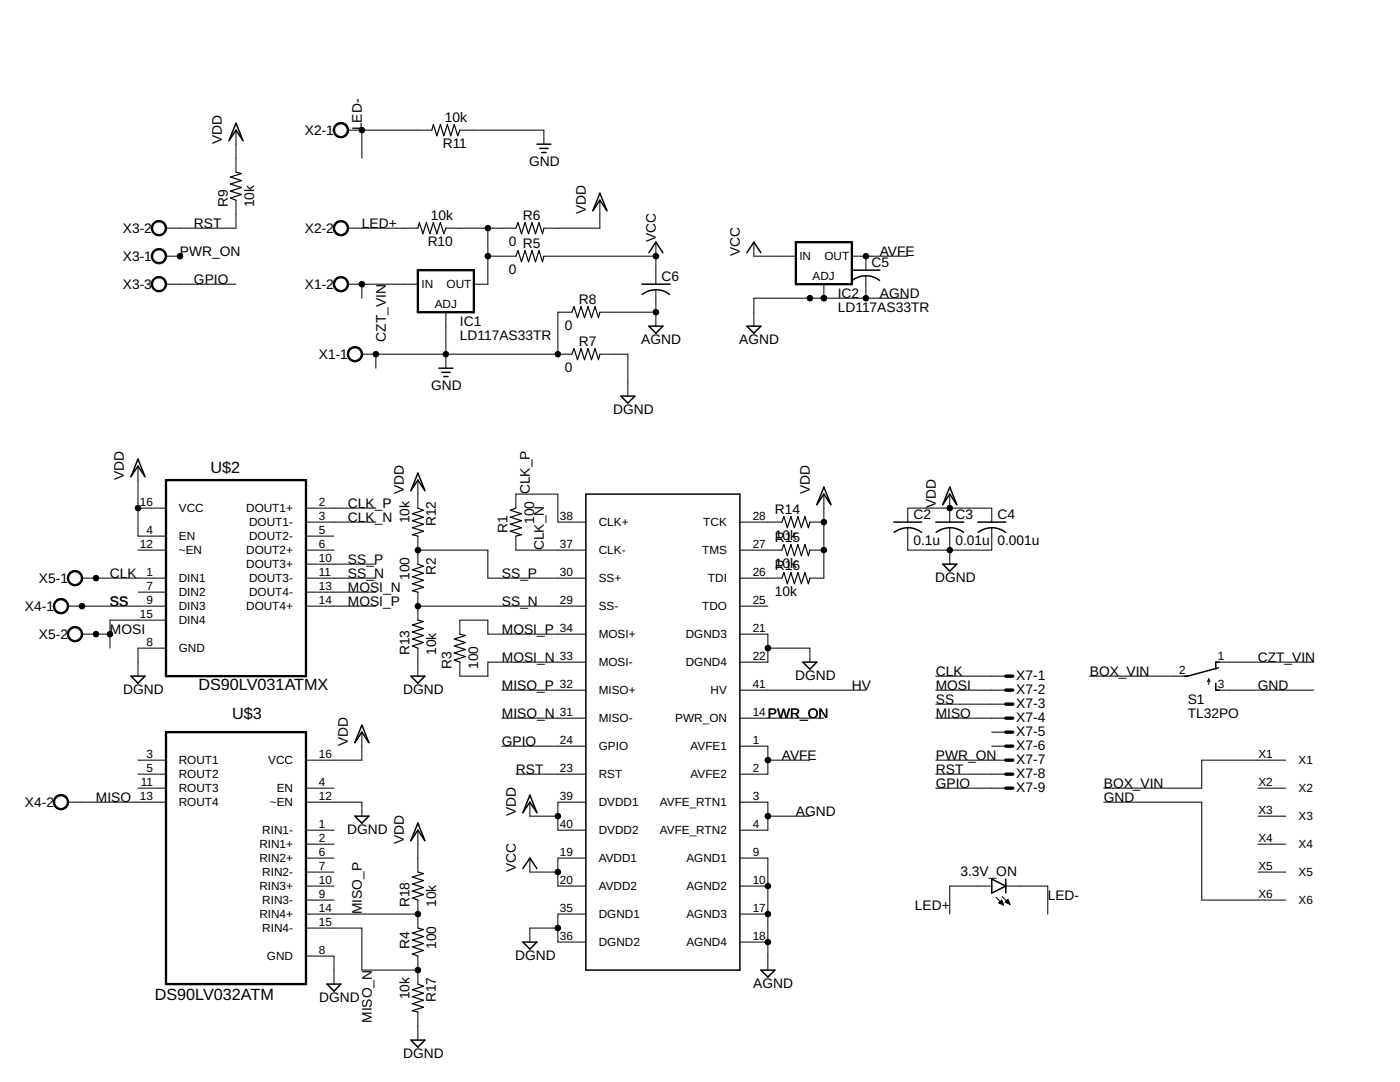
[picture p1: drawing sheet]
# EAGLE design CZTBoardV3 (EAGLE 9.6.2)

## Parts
3.3V_ON  LED3MM  [LED3MM]
C2  0.1u  C-USC0805K  [C0805K]
C3  0.01u  C-USC0805K  [C0805K]
C4  0.001u  C-USC0805K  [C0805K]
C5  C-USC0805K  [C0805K]
C6  C-USC0805K  [C0805K]
IC1  LD117AS33TR  [SOT223]
IC2  LD117AS33TR  [SOT223]
R1  100  R-US_R1206  [R1206]
R2  100  R-US_R1206  [R1206]
R3  100  R-US_R1206  [R1206]
R4  100  R-US_R1206  [R1206]
R5  0  R-US_R1206  [R1206]
R6  0  R-US_R1206  [R1206]
R7  0  R-US_R1206  [R1206]
R8  0  R-US_R1206  [R1206]
R9  10k  R-US_R1206  [R1206]
R10  10k  R-US_R1206  [R1206]
R11  10k  R-US_R1206  [R1206]
R12  10k  R-US_R1206  [R1206]
R13  10k  R-US_R1206  [R1206]
R14  10k  R-US_R1206  [R1206]
R15  10k  R-US_R1206  [R1206]
R16  10k  R-US_R1206  [R1206]
R17  10k  R-US_R1206  [R1206]
R18  10k  R-US_R1206  [R1206]
S1  TL32PO  [TL3XPO]
U$1  ORBOTECH_OMS40G256  [ORBOTECH_OMS40G256]
U$2  DS90LV031ATMX  [SOIC127P600X175-16N]
U$3  DS90LV032ATM  [SOIC127P600X175-16N]
X1  W237-102  [W237-102]
X2  W237-102  [W237-102]
X3  W237-103  [W237-103]
X4  W237-102  [W237-102]
X5  W237-102  [W237-102]
X6  GX16  [GX16]
X7  M09VS  [M09V]

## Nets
3.3VREG: IC1.4(OUT) R5.1 R6.1 R10.1
AGND: C5.2 C6.2 IC2.1(ADJ) R8.2 U$1.3(AVFE_RTN1) U$1.4(AVFE_RTN2) U$1.9(AGND1) U$1.10(AGND2) U$1.17(AGND3) U$1.18(AGND4)
AVFE: C5.1 IC2.4(OUT) U$1.1(AVFE1) U$1.2(AVFE2)
BOX_VIN: S1.2(P) X6.X1
CLK: U$2.1(DIN1) X5.1 X7.1
CLK_N [Diff_Pairs]: R1.2 U$1.37(CLK-) U$2.3(DOUT1-)
CLK_P [Diff_Pairs]: R1.1 U$1.38(CLK+) U$2.2(DOUT1+)
CZT_VIN: IC1.3(IN) S1.1(O) X1.2
DGND: C2.2 C3.2 C4.2 R7.2 R13.1 R17.2 U$1.21(DGND3) U$1.22(DGND4) U$1.35(DGND1) U$1.36(DGND2) U$2.8(GND) U$3.8(GND) U$3.12(~EN)
GND: IC1.1(ADJ) R7.1 R8.1 R11.1 S1.3(S) X1.1 X6.X6
GPIO: U$1.24(GPIO) X3.3 X7.9
HV: U$1.41(HV)
LED+: 3.3V_ON.A R10.2 X2.2
LED-: 3.3V_ON.K(C) R11.2 X2.1
MISO: U$3.13(ROUT4) X4.2 X7.4
MISO_N [Diff_Pairs]: R4.1 R17.1 U$1.31(MISO-) U$3.15(RIN4-)
MISO_P [Diff_Pairs]: R4.2 R18.1 U$1.32(MISO+) U$3.14(RIN4+)
MOSI: U$2.15(DIN4) X5.2 X7.2
MOSI_N [Diff_Pairs]: R3.1 U$1.33(MOSI-) U$2.13(DOUT4-)
MOSI_P [Diff_Pairs]: R3.2 U$1.34(MOSI+) U$2.14(DOUT4+)
N$1: R14.1 U$1.28(TCK)
N$2: R15.1 U$1.27(TMS)
N$4: R16.1 U$1.26(TDI)
PWR_ON: U$1.14(PWR_ON) X3.1 X7.7
RST: R9.1 U$1.23(RST) X3.2 X7.8
SS: U$2.9(DIN3) X4.1 X7.3
SS_N [Diff_Pairs]: R2.2 R13.2 U$1.29(SS-) U$2.11(DOUT3-)
SS_P [Diff_Pairs]: R2.1 R12.2 U$1.30(SS+) U$2.10(DOUT3+)
VCC: C6.1 IC2.3(IN) R5.2 U$1.19(AVDD1) U$1.20(AVDD2)
VDD: C2.1 C3.1 C4.1 R6.2 R9.2 R12.1 R14.2 R15.2 R16.2 R18.2 U$1.39(DVDD1) U$1.40(DVDD2) U$2.4(EN) U$2.16(VCC) U$3.16(VCC)
Unconnected: U$1.25(TDO) U$2.5(DOUT2-) U$2.6(DOUT2+) U$2.7(DIN2) U$2.12(~EN) U$3.1(RIN1-) U$3.2(RIN1+) U$3.3(ROUT1) U$3.4(EN) U$3.5(ROUT2) U$3.6(RIN2+) U$3.7(RIN2-) U$3.9(RIN3-) U$3.10(RIN3+) U$3.11(ROUT3) X6.X2 X6.X3 X6.X4 X6.X5 X7.5 X7.6
